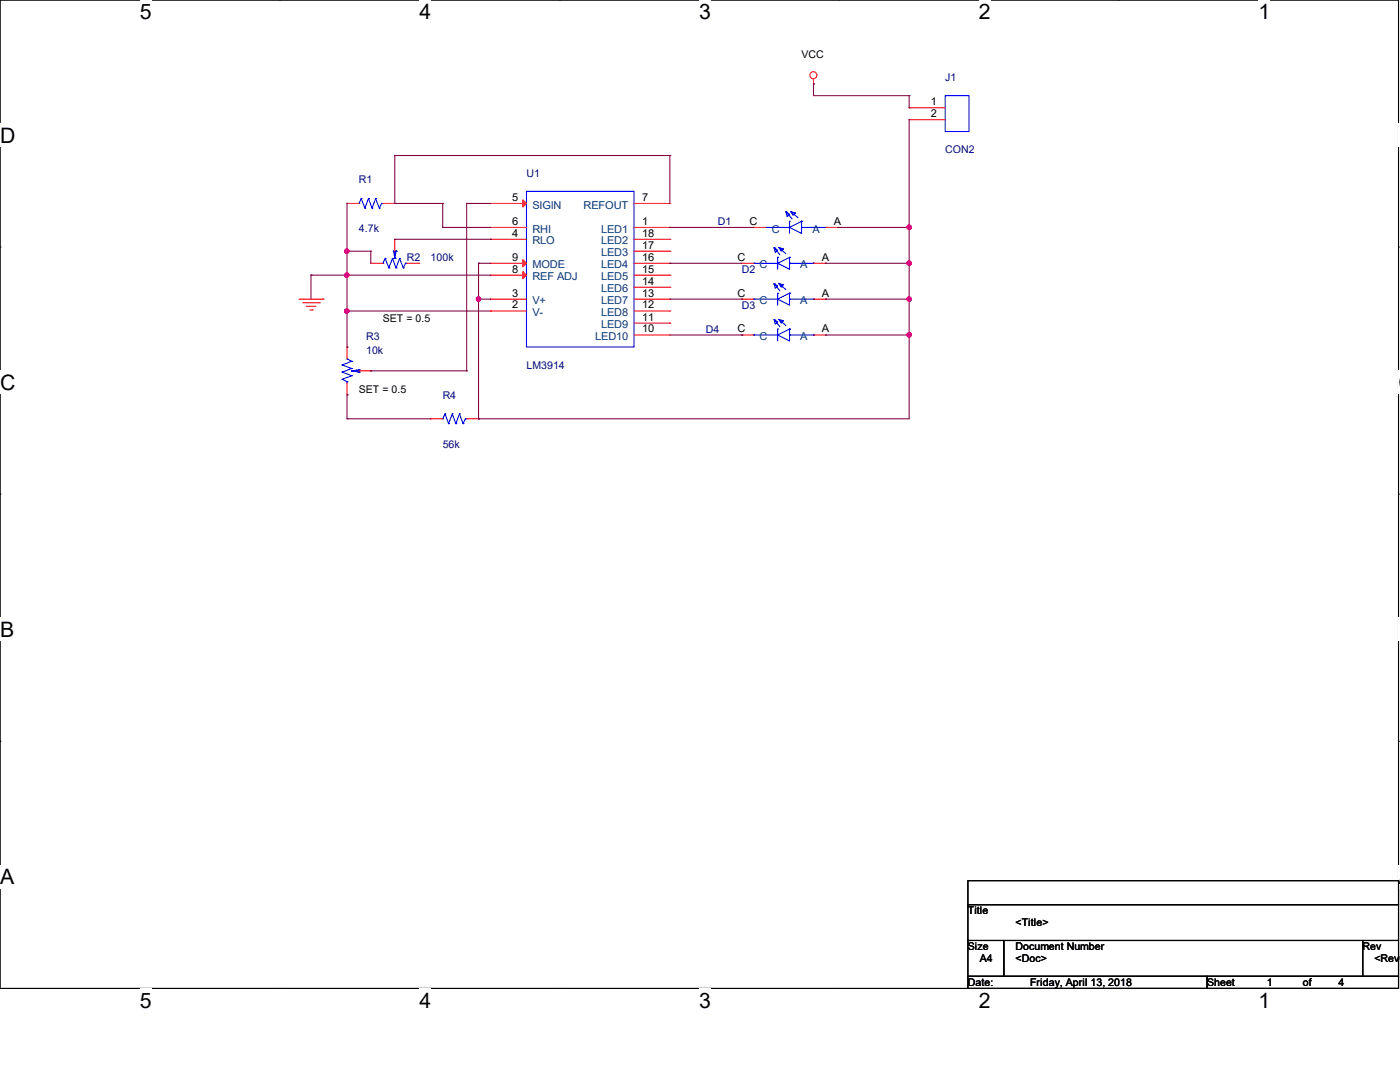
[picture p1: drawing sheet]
<svg xmlns="http://www.w3.org/2000/svg" width="279mm" height="216mm" viewBox="0 0 279 216" stroke-linecap="round" stroke-linejoin="round" font-family="sans-serif">
<path d="M0 0h279.1v197.2h-279.1z" fill="none" stroke="#000" stroke-width=".21"/>
<g fill="#fff">
<path d="M27.9 0h2.4v4.7h-2.4z"/>
<path d="M27.9 197.2h2.4v4.8h-2.4z"/>
</g>
<path d="M55.8 0h.1M55.8 197.2h.1" fill="none" stroke="#000" stroke-width=".21"/>
<g fill="#fff">
<path d="M83.7 0h2.4v4.7h-2.4z"/>
<path d="M83.7 197.2h2.4v4.8h-2.4z"/>
</g>
<path d="M111.6 0h.1M111.6 197.2h.1" fill="none" stroke="#000" stroke-width=".21"/>
<g fill="#fff">
<path d="M139.5 0h2.4v4.7h-2.4z"/>
<path d="M139.5 197.2h2.4v4.8h-2.4z"/>
</g>
<path d="M167.4 0h.1M167.4 197.2h.1" fill="none" stroke="#000" stroke-width=".21"/>
<g fill="#fff">
<path d="M195.3 0h2.4v4.7h-2.4z"/>
<path d="M195.3 197.2h2.4v4.8h-2.4z"/>
</g>
<path d="M223.3 0h.1M223.3 197.2h.1" fill="none" stroke="#000" stroke-width=".21"/>
<g fill="#fff">
<path d="M251.2 0h2.3v4.7h-2.3z"/>
<path d="M251.2 197.2h2.3v4.8h-2.3z"/>
<path d="M0 24.6h3v4.8h-3z"/>
<path d="M279.1 24.6h.3v4.8h-.3z"/>
<path d="M0 73.9h3v4.8h-3z"/>
<path d="M279.1 73.9h.3v4.8h-.3z"/>
</g>
<path d="M0 49.3h.1M279.1 49.3h.1" fill="none" stroke="#000" stroke-width=".21"/>
<g fill="#fff">
<path d="M0 123.2h2.8v4.8h-2.8z"/>
<path d="M279.1 123.2h.3v4.8h-.3z"/>
</g>
<path d="M0 98.6h.1M279.1 98.6h.1" fill="none" stroke="#000" stroke-width=".21"/>
<g fill="#fff">
<path d="M0 172.6h2.8v4.7h-2.8z"/>
<path d="M279 172.6h.4v4.7h-.4z"/>
</g>
<path d="M0 147.9h.1M279.1 147.9h.1M193.2 175.7h85.9v4.8h-85.9zM193.2 180.5h85.9v7.2h-85.9zM193.2 187.7h7.1v7.1h-7.1zM193.2 194.8h47.7v2.4h-47.7zM200.3 187.7h71.6v7.1h-71.6zM240.9 194.8h38.2v2.4h-38.2zM271.9 187.7h7.2v7.1h-7.2z" fill="none" stroke="#000" stroke-width=".21"/>
<g fill="none" stroke="#f00" stroke-width=".21">
<path d="M162.3 16.7h.1M162.3 15.7v1M181.4 21.5h.1M181.4 23.9h.1M181.4 21.5h7.2M181.4 23.9h7.2M59.7 59.7h4.8M64.5 59.7h.1M69.3 40.6h.1M69.3 40.6h2.3M74 52.5h.1M74 52.5h2.4"/>
<path d="M76.4 40.6h2.4M78.8 47.8h.1M78.8 40.6h.1M78.8 47.8v2.3M81.2 52.5h2.4M83.6 52.5h.1M97.9 40.6h.1M97.9 59.7h.1M97.9 52.5h.1M97.9 47.8h.1M97.9 45.4h.1M97.9 54.9h.1"/>
<path d="M97.9 59.7h7.2M97.9 40.6h7.2M97.9 52.5h7.2M97.9 47.8h7.2M97.9 45.4h7.2M97.9 54.9h7.2M126.5 59.7h7.2M126.5 40.6h7.2M126.5 52.5h7.2M126.5 47.8h7.2M126.5 45.4h7.2M126.5 54.9h7.2"/>
<path d="M126.5 50.1h7.2M126.5 57.3h7.2M133.7 40.6h.1M133.7 45.4h.1M133.7 47.8h.1M133.7 50.1h.1M133.7 52.5h.1M133.7 54.9h.1M133.7 57.3h.1M133.7 59.7h.1M148 52.5h.1M148 59.7h.1"/>
<path d="M148 59.7h2.4M148 52.5h2.4M150.4 45.4h.1M150.4 45.4h2.4M162.3 59.7h2.5M162.3 52.5h2.5M164.8 52.5h.1M164.8 59.7h.1M164.8 45.4h2.3M167.1 45.4h.1M60.4 60.4h3.4M61.1 61.1h.1"/>
<path d="M61.1 61.1h1.9M61.8 61.8h.5M62.3 61.8h.1M63.8 60.4h.1M69.3 69.3h.1M69.3 78.8h.1M69.3 69.3v2.3M69.3 76.4v2.4M71.6 74h2.4M74 74h.1M97.9 62.1h.1M97.9 62.1h7.2"/>
<path d="M126.5 66.8h7.2M126.5 62.1h7.2M126.5 64.5h7.2M133.7 62.1h.1M133.7 64.5h.1M133.7 66.8h.1M148 66.8h.1M148 66.8h2.4M162.3 66.8h2.5M164.8 66.8h.1M85.9 83.6h.1M85.9 83.6h2.4"/>
<path d="M93.1 83.6h2.4M95.5 83.6h.1"/>
<circle cx="162.3" cy="15" r=".7"/>
</g>
<g fill="none" stroke="#00f" stroke-width=".21">
<path d="M188.6 19.1h4.8v7.1h-4.8zM72.1 39.6h.1M72.1 39.6l.7 1.9M72.1 39.6l-.5 1M73.5 39.6h.1M73.5 39.6l.8 1.9M73.5 39.6l-.7 1.9M75 39.6h.1M75 39.6l.7 1.9M75 39.6l-.7 1.9M105.1 38.2h21.4v31.1h-21.4zM71.6 40.6h.1"/>
<path d="M72.8 41.5h.1M74.3 41.5h.1M75.7 41.5h.1M76.2 40.6h.1M76.2 40.6l-.5 .9M76.2 40.6h.2M76.4 52.5h.1M76.9 51.6h.1M76.9 51.6l.7 1.9M76.9 51.6l-.5 .9M77.6 53.5h.1M78.3 51.6h.1"/>
<path d="M78.3 51.6l-.7 1.9M78.3 51.6l.7 1.9M78.6 50.1h.1M78.6 50.1l.2 1.5M78.6 50.1h.4M78.8 51.6h.1M78.8 50.1v1.5M79 53.5h.1M79 50.1h.1M79 50.1l-.2 1.5M79.8 51.6h.1M79.8 51.6l.7 1.9"/>
<path d="M79.8 51.6l-.8 1.9M80.5 53.5h.1M80.9 52.5h.1M80.9 52.5l-.4 1M80.9 52.5h.3M150.4 52.5h.1M150.4 59.7h.1M150.4 52.5h4.8M150.4 59.7h4.8M152.8 45.4h.1M152.8 45.4h4.8M154.5 49.4l.7 .5-.5 .5z"/>
<path d="M154.5 56.6l.7 .5-.5 .4zM154.5 49.4h.1M154.5 56.6h.1M154.5 49.4l1.2 1.4M154.5 56.6l1.2 1.4M155.2 52.5h.1M155.2 51.4h.1M155.2 59.7h.1M155.2 58.5h.1M155.2 51.4v2.3M155.2 58.5v2.4M155.4 49.4l1 .3-.5 .4z"/>
<path d="M155.4 56.6l1 .2-.5 .5zM155.4 49.4h.1M155.4 56.6h.1M155.4 49.4l1.4 1.2M155.4 56.6l1.4 1.2M156.8 42.2l.8 .6-.5 .4zM156.8 42.2h.1M156.8 42.2l1.3 1.5M157.6 51.4h.1M157.6 52.5h.1M157.6 45.4h.1M157.6 44.2h.1"/>
<path d="M157.6 58.5h.1M157.6 59.7h.1M157.6 44.2v2.4M157.6 51.4v2.3l-2.4-1.2M157.6 58.5v2.4l-2.4-1.2M157.6 52.5h4.7M157.6 51.4l-2.4 1.1M157.6 58.5l-2.4 1.2M157.6 59.7h4.7M157.8 42.2l1 .3-.5 .5zM157.8 42.2h.1M157.8 42.2l1.5 1.2"/>
<path d="M160 44.2h.1M160 45.4h.1M160 44.2v2.4l-2.4-1.2M160 44.2l-2.4 1.2M160 45.4h4.8M162.3 52.5h.1M162.3 59.7h.1M164.8 45.4h.1M68.3 72.8h.1M68.3 74.3h.1M68.3 75.7h.1M68.3 72.8l1.9 .7"/>
<path d="M68.3 74.3l1.9 .7M68.3 75.7l1 .5M69.3 71.6h.1M69.3 76.2h.1M69.3 71.6l.9 .5M69.3 76.2v.2M70.2 75h.1M70.2 73.5h.1M70.2 72.1h.1M70.2 74h.1M70.2 75l-1.9 .7M70.2 73.5l-1.9 .8"/>
<path d="M70.2 72.1l-1.9 .7M70.2 74l1.4 .3M70.2 74h1.4M71.6 74.3h.1M71.6 73.8h.1M71.6 73.8l-1.4 .2M71.6 73.8v.5M150.4 66.8h.1M150.4 66.8h4.8M154.5 63.8l.7 .4-.5 .5zM154.5 63.8h.1M154.5 63.8l1.2 1.4"/>
<path d="M155.2 66.8h.1M155.2 65.7h.1M155.2 65.7v2.3M155.4 63.8l1 .2-.5 .5zM155.4 63.8h.1M155.4 63.8l1.4 1.1M157.6 65.7h.1M157.6 66.8h.1M157.6 65.7v2.3l-2.4-1.2M157.6 65.7l-2.4 1.1M157.6 66.8h4.7M162.3 66.8h.1"/>
<path d="M88.3 83.6h.1M88.8 82.6h.1M88.8 82.6l.7 1.9M88.8 82.6l-.5 1M89.5 84.5h.1M90.3 82.6h.1M90.3 82.6l.7 1.9M90.3 82.6l-.8 1.9M91 84.5h.1M91.7 82.6h.1M91.7 82.6l.7 1.9M91.7 82.6l-.7 1.9"/>
<path d="M92.4 84.5h.1M92.9 83.6h.1M92.9 83.6l-.5 .9M92.9 83.6h.2"/>
</g>
<g fill="#f00" stroke="#f00" stroke-width=".21">
<path d="M104.4 39.9l.7 .7-.7 .7z"/>
<path d="M104.4 51.8l.7 .7-.7 .8z"/>
<path d="M104.4 54.2l.7 .7-.7 .7z"/>
</g>
<g fill="none" stroke="#800040" stroke-width=".21">
<path d="M162.3 16.7h.1M162.3 16.7v2.4h19.1M181.4 19.1h.1M181.4 19.1v2.4M78.8 31h.1M78.8 31v9.6M78.8 31h54.9M133.7 31h.1M133.7 31v9.6M181.4 21.5h.1M181.4 23.9v59.7h-85.9M62.1 54.9h.1"/>
<path d="M62.1 54.9v4.8M62.1 54.9h35.8M69.3 40.6h.1M69.3 50.1h.1M69.3 54.9h.1M69.3 40.6v28.7M69.3 50.1h4.7M74 50.1h.1M74 50.1v2.4M78.8 40.6h.1M78.8 40.6h9.5M78.8 47.8h19.1"/>
<path d="M88.3 40.6h.1M88.3 45.4h.1M88.3 40.6v4.8M88.3 45.4h9.6M93.1 40.6h.1M93.1 40.6h4.8M93.1 40.6v33.4M95.5 52.5h.1M95.5 59.7h.1M95.5 52.5h2.4M95.5 52.5v31.1M95.5 59.7h2.4"/>
<path d="M97.9 47.8h.1M133.7 45.4h.1M133.7 52.5h.1M133.7 45.4h16.7M133.7 52.5h14.3M133.7 59.7h14.3M148 59.7h.1M164.8 52.5h.1M164.8 59.7h.1M164.8 52.5h16.6M164.8 59.7h16.6M167.1 45.4h.1"/>
<path d="M167.1 45.4h14.3M181.4 45.4h.1M181.4 52.5h.1M69.3 62.1h.1M69.3 69.3h.1M69.3 78.8h.1M69.3 78.8v4.8M69.3 62.1h28.6M74 74h.1M74 74h19.1M93.1 74h.1M133.7 66.8h14.3"/>
<path d="M148 66.8h.1M164.8 66.8h.1M164.8 66.8h16.6M181.4 66.8h.1M69.3 83.6h.1M69.3 83.6h16.6M95.5 83.6h.1"/>
</g>
<g fill="#f0f" stroke="#f0f" stroke-width=".21">
<circle cx="69.2" cy="50.1" r=".47"/>
<circle cx="69.2" cy="54.9" r=".47"/>
<circle cx="95.5" cy="59.7" r=".44"/>
<circle cx="69.2" cy="62.1" r=".47"/>
<circle cx="181.4" cy="52.5" r=".47"/>
<circle cx="181.4" cy="45.3" r=".47"/>
<circle cx="181.4" cy="59.7" r=".47"/>
<circle cx="181.4" cy="66.8" r=".47"/>
</g>
<g font-size="4.2">
<text x="27.9" y="3.8">5</text>
<text x="83.7" y="3.8">4</text>
<text x="139.5" y="3.8">3</text>
<text x="195.3" y="3.8">2</text>
<text x="251.2" y="3.8">1</text>
<text x="0" y="28.4">D</text>
<text x="0" y="77.7">C</text>
<text x="279.1" y="77.7">C</text>
<text x="0" y="127">B</text>
<text x="0" y="176.4">A</text>
<text x="279.1" y="176.4">A</text>
<text x="27.9" y="201">5</text>
<text x="83.7" y="201">4</text>
<text x="139.5" y="201">3</text>
<text x="195.3" y="201">2</text>
<text x="251.2" y="201">1</text>
</g>
<g font-size="2.2">
<text x="185.8" y="21">1</text>
<text x="185.8" y="23.4">2</text>
<text x="102.2" y="40.1">5</text>
<text x="128.2" y="40.1">7</text>
<text x="102.2" y="47.2">4</text>
<text x="102.2" y="44.9">6</text>
<text x="128.2" y="44.9">1</text>
<text x="128.2" y="47.2">18</text>
<text x="149.6" y="44.9">C</text>
<text x="166.4" y="44.9">A</text>
<text x="102.2" y="52">9</text>
<text x="128.2" y="49.6">17</text>
<text x="128.2" y="52">16</text>
<text x="147.2" y="52">C</text>
<text x="164" y="52">A</text>
<text x="102.2" y="59.2">3</text>
<text x="102.2" y="54.4">8</text>
<text x="128.2" y="54.4">15</text>
<text x="128.2" y="56.8">14</text>
<text x="128.2" y="59.2">13</text>
<text x="147.2" y="59.2">C</text>
<text x="164" y="59.2">A</text>
<text x="102.2" y="61.6">2</text>
<text x="128.2" y="61.6">12</text>
<text x="128.2" y="64">11</text>
<text x="128.2" y="66.3">10</text>
<text x="147.2" y="66.3">C</text>
<text x="164" y="66.3">A</text>
</g>
<g font-size="2.2" fill="#004080">
<text x="106.3" y="41.6">SIGIN</text>
<text x="116.5" y="41.6">REFOUT</text>
<text x="106.3" y="46.4">RHI</text>
<text x="120" y="46.4">LED1</text>
<text x="154" y="46.4">C</text>
<text x="162.1" y="46.4">A</text>
<text x="106.3" y="53.6">MODE</text>
<text x="106.3" y="48.8">RLO</text>
<text x="120" y="48.8">LED2</text>
<text x="120" y="51.1">LED3</text>
<text x="120" y="53.6">LED4</text>
<text x="151.6" y="53.6">C</text>
<text x="159.7" y="53.6">A</text>
<text x="106.3" y="55.9">REF ADJ</text>
<text x="120" y="55.9">LED5</text>
<text x="120" y="58.3">LED6</text>
<text x="106.3" y="60.7">V+</text>
<text x="106.3" y="63.1">V-</text>
<text x="120" y="60.7">LED7</text>
<text x="120" y="63.1">LED8</text>
<text x="120" y="65.5">LED9</text>
<text x="151.6" y="60.7">C</text>
<text x="159.7" y="60.7">A</text>
<text x="118.8" y="67.9">LED10</text>
<text x="151.6" y="67.9">C</text>
<text x="159.7" y="67.9">A</text>
</g>
<g font-size="2.1">
<text x="160" y="11.5">VCC</text>
<text x="76.4" y="64.3">SET = 0.5</text>
<text x="71.6" y="78.4">SET = 0.5</text>
<text x="193.2" y="182.5">Title</text>
<text x="202.7" y="184.8">&lt;Title&gt;</text>
<text x="193.2" y="189.6">Size</text>
<text x="195.5" y="192">A4</text>
<text x="202.7" y="189.6">Document Number</text>
<text x="202.7" y="192">&lt;Doc&gt;</text>
<text x="271.9" y="189.6">Rev</text>
<text x="274.3" y="192">&lt;RevC</text>
<text x="193.2" y="196.8">Date:</text>
<text x="205.6" y="196.8">Friday, April 13, 2018</text>
<text x="240.9" y="196.8">Sheet</text>
<text x="252.9" y="196.8">1</text>
<text x="260" y="196.8">of</text>
<text x="267.2" y="196.8">4</text>
</g>
<g font-size="2.1" fill="#000080">
<text x="188.6" y="16.3">J1</text>
<text x="105.1" y="35.4">U1</text>
<text x="188.6" y="30.6">CON2</text>
<text x="71.6" y="36.6">R1</text>
<text x="71.6" y="46.4">4.7k</text>
<text x="143.3" y="44.9">D1</text>
<text x="81.2" y="52.1">R2</text>
<text x="85.9" y="52.1">100k</text>
<text x="148" y="54.5">D2</text>
<text x="148" y="61.6">D3</text>
<text x="73.1" y="67.9">R3</text>
<text x="73.1" y="70.7">10k</text>
<text x="140.9" y="66.4">D4</text>
<text x="105.1" y="73.6">LM3914</text>
<text x="88.3" y="79.5">R4</text>
<text x="88.3" y="89.3">56k</text>
</g>
</svg>
